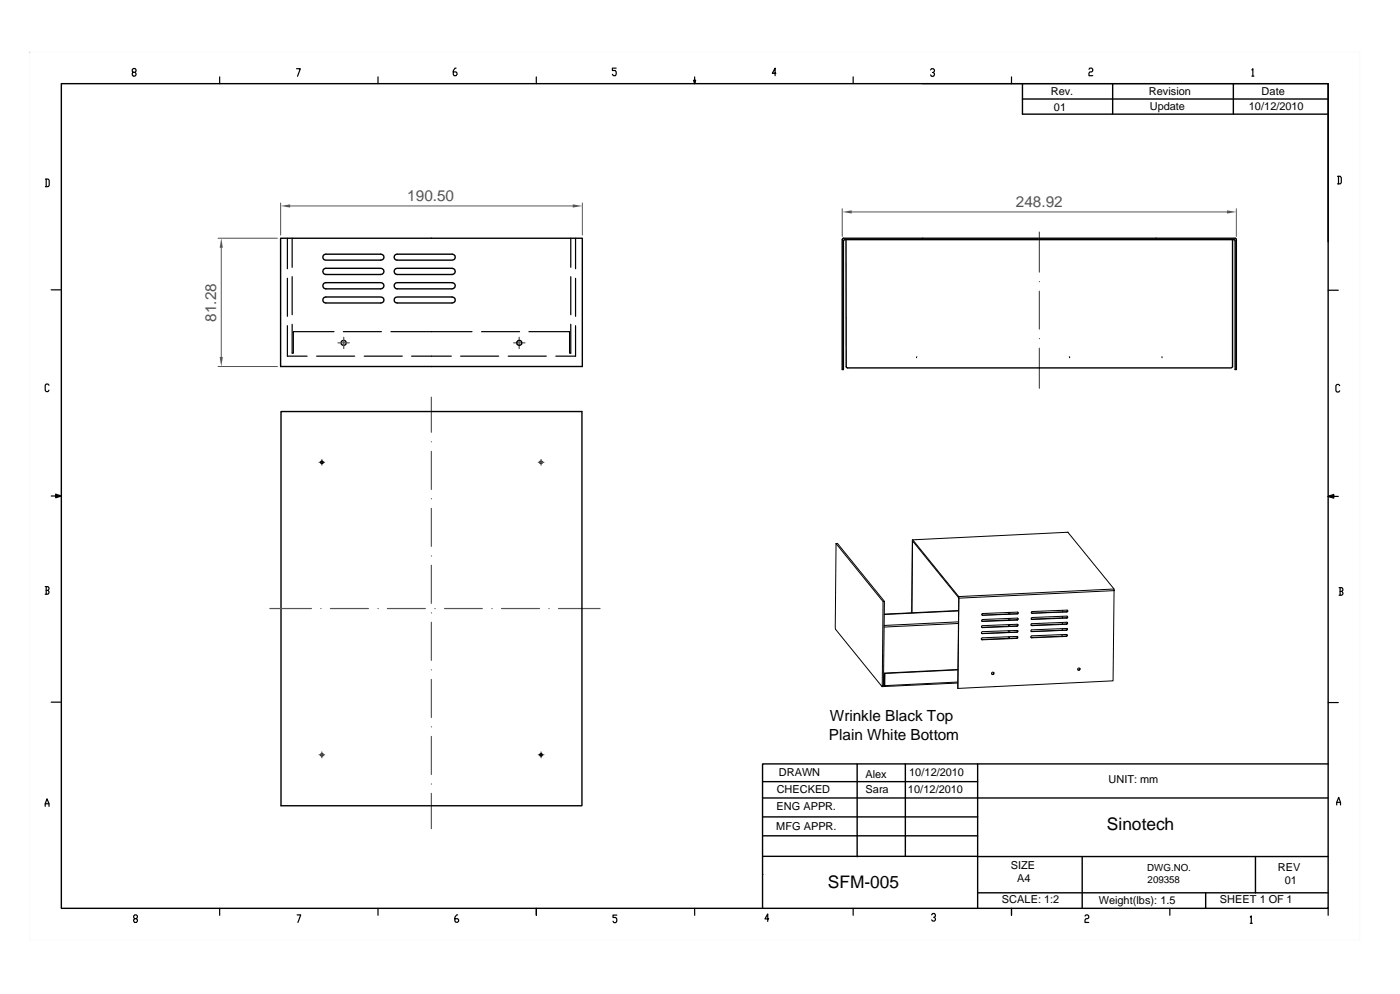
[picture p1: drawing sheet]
<svg xmlns="http://www.w3.org/2000/svg" width="297mm" height="211mm" viewBox="0 0 297 211" stroke-linecap="round" stroke-linejoin="round" font-family="sans-serif">
<g fill="none" stroke="#000" stroke-width=".3">
<path d="M13 17.7h268.9v174.9h-268.9zM217 17.7v6.5h64.8M236.2 17.7v6.5M261.8 17.7v6.5M281.9 17.7v33.6M217 21h64.9M68.6 54.2l.6-.3h11.6a.64 .64 0 0 1 .7 .6 .64 .64 0 0 1-.7 .7h-11.6a.63 .63 0 0 1-.6-1zM68.8 57l12-.1a.66 .66 0 0 1 .7 .7 .66 .66 0 0 1-.7 .6h-11.6a.67 .67 0 0 1-.7-.5 .67 .67 0 0 1 .3-.7zM83.7 54.2l.6-.3h11.7a.64 .64 0 0 1 .6 .6 .64 .64 0 0 1-.6 .7h-11.7a.63 .63 0 0 1-.6-1zM84 57l12-.1a.66 .66 0 0 1 .6 .7 .66 .66 0 0 1-.6 .6h-11.7a.67 .67 0 0 1-.6-.5 .67 .67 0 0 1 .3-.7zM91.6 50.5h-32v27.2h32M179.6 50.8l.1 27.1 40.9 .1"/>
<path d="M220.6 50.5l-41.7 .1-.1 27.8h.2l.1-27.5 41.5-.1M68.6 63.3l.6-.3h11.6a.64 .64 0 0 1 .7 .6 .64 .64 0 0 1-.7 .7h-11.6a.63 .63 0 0 1-.6-1zM68.8 60l12-.1a.66 .66 0 0 1 .7 .7 .66 .66 0 0 1-.7 .7h-11.6a.67 .67 0 0 1-.7-.5 .67 .67 0 0 1 .3-.8zM83.7 63.3l.6-.3h11.7a.64 .64 0 0 1 .6 .6 .64 .64 0 0 1-.6 .7h-11.7a.63 .63 0 0 1-.6-1zM84 60l12-.1a.66 .66 0 0 1 .6 .7 .66 .66 0 0 1-.6 .7h-11.7a.67 .67 0 0 1-.6-.5 .67 .67 0 0 1 .3-.8zM59.6 87.3h63.9v83.6h-63.9zM68.1 97.8h.4v.5h-.4zM114.6 97.8h.4v.5h-.4zM68.1 159.9h.4v.4h-.4zM114.6 159.9h.4v.4h-.4zM161.9 177.3h45.6M161.9 165.8h45.6"/>
<path d="M161.9 169.2h120M161.9 173.3h45.6M181.9 162.1v19.6M192.2 162v19.6M207.5 162v30.6M281.9 162h-120v30.6M161.9 185.5h.1M161.9 181.6h45.6M207.5 181.7h74.4M207.5 189.4h74.4M229.7 181.7v10.9M255.9 189.4v3.2"/>
<path d="M266.5 181.7v7.7"/>
<circle cx="72.9" cy="72.7" r=".54"/>
</g>
<g fill="none" stroke="#545454" stroke-width=".25">
<path d="M220.6 49.2v8.5M220.6 59.7h.1M71.7 72.7h2.4M73 71.5v2.4M220.6 61.8v8M220.6 73.8v8.5M220.6 71.8h.1M67.7 98.1h1.2M68.3 97.5v1.1M91.6 84.2v7.5M91.6 95.7v8.1M91.6 93.7h.1"/>
<path d="M114.3 98.1h1.2M114.9 97.5v1.1M91.6 107.8v8.1M91.6 119.9v8.1M91.6 117.9h.1M91.6 105.8h.1M57.3 129.1h8.8M68.1 129.1h.1M70.1 129.1h8.1M80.2 129.1h.1M82.2 129.1h8.1M91.6 132v8.1"/>
<path d="M91.6 130h.1M92.3 129.1h.1M94.4 129.1h8M104.4 129.1h.1M106.4 129.1h8.1M116.5 129.1h.1M118.5 129.1h8.9M68.3 159.5v1.2M91.6 144.1v8.1M91.6 156.2v8.1M91.6 154.2h.1M91.6 142.1h.1"/>
<path d="M114.9 159.5v1.2M67.7 160.1h1.2M91.6 168.3v7.5M91.6 166.3h.1M114.3 160.1h1.2"/>
</g>
<g fill="none" stroke="#000" stroke-width=".25">
<path d="M28.3 15.3l-.2-.2v-.3l.2-.3h.4l.2 .3v.3l-.2 .2h-.4l-.2 .3v.3l.2 .2h.4l.2-.2v-.3l-.2-.3M46.6 16.3v1.4M62.9 14.6h.9l-.6 1.6M80.2 16.3v1.4M96.8 14.4h-.2l-.4 .6v.8l.2 .3h.4l.2-.6-.2-.2h-.6M113.8 16.3v1.4M130.8 14.4h-.8v.6h.6l.2 .3-.2 .8h-.4l-.2-.3M147.2 17h.5l-.2 .7zM147.4 17l.1 .7v-.7M147.5 16.3v1.4M164.7 15.5h-.8l.6-1.1v1.7M181.1 16.3v1.4"/>
<path d="M195.7 17.7h86.2M197.5 14.8l.2-.2h.4l.3 .2-.3 .6h-.2M198.1 15.4l.3 .2-.3 .6h-.4l-.2-.3M214.7 16.3v1.4M231.2 14.7l.1-.3h.4l.3 .3v.3l-.3 .3h-.4l-.1 .2v.6h.8M265.7 14.8l.2-.2v1.5M265.7 16.1h.5M9.6 38h.6l.2 .2v1.1l-.2 .3h-.6M9.8 38v1.6M283.9 37.4h.6l.2 .3v1l-.2 .3h-.6M284.1 37.4v1.6M61 50.5v6.5"/>
<path d="M61 59v8.1M62 50.5v6.2M62 58.7v8.1M10.9 61.5h2.1M61 69.1v6.4h4.2M62 68.8v6.1h.3v-4.6h8.6M67.2 75.5h8.1M72.9 70.3h8.1M77.3 75.5h8.1M83 70.3h8.6M87.4 75.5h4.2M281.9 61.6h2.2"/>
<path d="M10.4 81.7l-.2-.2h-.4l-.2 .2v1.1l.2 .3h.4l.2-.3M284.4 81.8l-.2-.3h-.4l-.2 .3v1.1l.2 .2h.4l.2-.2M10.9 105.2h2.1l-1.2-.4v.8l1.2-.4M11.8 105.1l1.2 .1-1.2 .2M281.9 105.3l1.2-.4v.8zM281.9 105.3h2.2M283.1 105.1l-1.2 .2 1.2 .2M9.6 124.4h.6l.2 .3-.2 .5M9.8 125.2h.4l.2 .5-.2 .3h-.6M9.8 124.4v1.6M284.3 124.6h.5l.3 .3-.3 .5M284.5 125.4h.3l.3 .6-.3 .2h-.5"/>
<path d="M284.5 124.6v1.6M10.9 148.9h2.1M281.9 149h2.2M9.6 171v-.5l.4-1.1 .4 1.1v.5M9.6 170.5h.8M283.7 170.7v-.5l.5-1.1 .3 1.1v.5M283.7 170.2h.8M28.6 194.8l-.2-.2 .2-.6h.4l.2 .3-.2 .5h-.4l-.2 .3 .2 .5h.4l.2-.2-.2-.6M46.6 192.6v1.5M63.1 194h.7l-.6 1.6M80.2 192.6v1.5M97.1 194h-.2l-.3 .6v.8l.2 .2h.3l.3-.5-.3-.3h-.5"/>
<path d="M113.8 192.6v1.5M130.9 194.1h-.8v.5h.6l.2 .3v.5l-.2 .3h-.4l-.2-.3M147.5 192.6v1.5M163.2 194.9h-.8l.6-1.1v1.6M181.1 192.6v1.5M197.8 194l.2-.3h.4l.2 .6-.4 .3M198.4 194.6l.2 .2-.2 .6h-.4l-.2-.3M214.7 192.6v1.5M230.3 194.3l.2-.3h.4l.2 .3v.3l-.2 .2h-.4l-.2 .3v.5h.8M248.3 192.6v1.5M265.4 194.5l.2-.2v1.5M265.4 195.8h.4"/>
<path d="M281.9 192.6v1.5"/>
</g>
<path d="M6.3 11h282.4v188.4h-282.4z" fill="none" stroke="#fafafa" stroke-width=".21"/>
<path d="M6.3 11l.1 .2z" fill="#000"/>
<path d="M194.6 75.7l-.1 .2M227 75.7l.1 .2" fill="none" stroke="#000" stroke-width=".21"/>
<path d="M46.3 50.5h12.6M47 52.6v23.1M46.3 77.7h12.6" fill="none" stroke="#545454" stroke-width=".21"/>
<g fill="#545454">
<path d="M47 50.5l.3 2.1h-.7z"/>
<path d="M46.6 75.7h.7l-.3 2z"/>
</g>
<g fill="none" stroke="#000" stroke-width=".21">
<path d="M246.6 75.7l.1 .2M177.5 115.3l-.1 18.2 9.8 12.1 .1-.1M177.5 115.3h.3l9.9 12.2M177.5 115.3l9.9 12.3M193.7 114.5l-.2 15.5M187.4 127.6l.3-.1-.2 17.9-.2 .1zM193.6 130l.2-15.2 9.6 11.9-.1 19.3M203.4 131.9l-15.7 .8M203.4 132.2l-15.7 .8M203.5 129.5l-15.8 .7M203.5 129.6l-15.8 .7M203.6 126.9l32.9-1.6-.2 19.1-33 1.6"/>
<path d="M203.6 126.9l-.3 19.1M208.3 135.6l.2 .1M208.3 134.3l.2 .1M208.4 133l.1 .1M208.4 131.7l.2 .1M208.4 130.4l.2 .1M214 133.8v.3M214 135.1v.3M214.1 132.5v.3M214.1 129.9v.3M214.1 131.2v.3M214.3 135.1v.3"/>
<path d="M214.3 132.4v.4M214.3 133.8v.3M214.4 129.9v.3M214.4 131.2v.3M215.9 135.4l-7.4 .2M215.9 135.4a.21 .21 0 0 0 .2-.2 .21 .21 0 0 0-.2-.2l-7.4 .3a.21 .21 0 0 0-.2 .2 .21 .21 0 0 0 .2 .2M215.9 135.4l-7.4 .3M215.9 134.1l-7.4 .2M215.9 132.8l-7.4 .2M215.9 134.1a.19 .19 0 0 0 .2-.2 .19 .19 0 0 0-.2-.2l-7.4 .3a.21 .21 0 0 0-.2 .2 .21 .21 0 0 0 .2 .2M215.9 132.8a.21 .21 0 0 0 .2-.2 .21 .21 0 0 0-.2-.2l-7.4 .3a.21 .21 0 0 0-.2 .2 .21 .21 0 0 0 .2 .2M215.9 134.1l-7.4 .3"/>
<path d="M215.9 132.8l-7.4 .3M215.9 131.5l-7.4 .2M215.9 130.2l-7.4 .3M215.9 131.5a.21 .21 0 0 0 .2-.2 .21 .21 0 0 0-.2-.2l-7.3 .3a.21 .21 0 0 0-.2 .2 .21 .21 0 0 0 .2 .2M215.9 130.2a.19 .19 0 0 0 .2-.2 .19 .19 0 0 0-.1-.2l-7.4 .3a.2 .2 0 0 0-.2 .2 .2 .2 0 0 0 .2 .2M215.9 131.5l-7.3 .3M215.9 130.2l-7.3 .3M216 135l-.2 .3M216 133.7v.2l-.2 .2M216.1 132.4l-.2 .3M216.1 131.1v.2l-.2 .1M216.1 129.9l-.2 .3"/>
<path d="M218.8 135.2l.2 .1M218.9 133.9l.1 .1M218.9 132.6l.2 .1M218.9 131.3l.2 .1M218.9 130l.2 .1M225.5 134.6v.3M225.5 133.3v.4M225.5 130.7v.4M225.5 132v.4M225.6 129.4v.4M226.4 135l-7.5 .2M226.4 133.7l-7.4 .2"/>
<path d="M226.4 135a.21 .21 0 0 0 .2-.2 .21 .21 0 0 0-.2-.2l-7.4 .3a.21 .21 0 0 0-.2 .2 .21 .21 0 0 0 .2 .2M226.4 133.7a.19 .19 0 0 0 .2-.2 .19 .19 0 0 0-.2-.2l-7.4 .3a.19 .19 0 0 0-.2 .2 .19 .19 0 0 0 .2 .2M226.4 133.7l-7.4 .3M226.4 135l-7.4 .3M226.4 132.4l-7.4 .2M226.4 132.4a.21 .21 0 0 0 .2-.2 .21 .21 0 0 0-.2-.2l-7.3 .3a.21 .21 0 0 0-.2 .2 .21 .21 0 0 0 .2 .2M226.4 132.4l-7.3 .3M226.5 131.1l-7.5 .2M226.5 129.8l-7.4 .2M226.5 129.8a.19 .19 0 0 0 .2-.2 .19 .19 0 0 0-.2-.2l-7.4 .3a.19 .19 0 0 0-.2 .2 .19 .19 0 0 0 .2 .2M226.5 131.1a.21 .21 0 0 0 .2-.2 .21 .21 0 0 0-.2-.2l-7.4 .3a.21 .21 0 0 0-.2 .2 .21 .21 0 0 0 .2 .2M226.5 129.8l-7.4 .3"/>
<path d="M226.5 131.1l-7.4 .3M226.5 134.6v.2l-.2 .1M226.5 133.3l-.2 .3M226.5 132l-.1 .3M226.6 130.7l-.2 .3M226.6 129.4l-.2 .3M236.5 124.9l-9.8-12-33 1.6 9.8 12M236.5 125.3v-.4l-33 1.6 .1 .4M187.7 145.3h.1M203.3 144.7l-15.8 .7M203.3 144.9l-16.1 .7M203.3 142l-15.5 .8"/>
<path d="M203.3 142.1l-15.5 .7v2.6l-.1-.1 .1-2.5M210.9 142.6v.3l-.4 .1M229.2 141.7l-.1 .3h-.3"/>
<circle cx="210.7" cy="142.8" r=".25"/>
<circle cx="229" cy="141.9" r=".26"/>
</g>
<path d="M109 72.7h2.4M110.2 71.5v2.4" fill="none" stroke="#545454" stroke-width=".25"/>
<g fill="none" stroke="#000" stroke-width=".3">
<path d="M91.6 50.5h32v27.2h-32M220.6 50.5l41.8 .1v27.8h-.2l-.1-27.5-41.5-.1M261.6 50.8v27l-.1 .1-40.9 .1"/>
<circle cx="110.2" cy="72.7" r=".54"/>
</g>
<path d="M121.2 50.5v6.2M121.2 58.7v8.1M122.2 50.5v6.5M122.2 59v8.1M91.6 70.3h8.6M91.6 75.5h4.2M97.8 75.5h8.1M102.2 70.3h8.1M107.9 75.5h8.1M121.2 68.8v6.1h-.3v-4.6h-8.6M122.2 69.1v6.4h-4.2" fill="none" stroke="#000" stroke-width=".25"/>
<path d="M59.6 43.1v6.8M61.6 43.7h60M123.6 43.1v6.8" fill="none" stroke="#545454" stroke-width=".21"/>
<g fill="#545454">
<path d="M59.6 43.7l2-.4v.7z"/>
<path d="M121.6 43.3l2 .4-2 .3z"/>
</g>
<path d="M178.8 44.3v5.8M180.8 45h79.7M262.4 44.3v5.8" fill="none" stroke="#545454" stroke-width=".21"/>
<g fill="#545454">
<path d="M178.8 45l2-.4v.7z"/>
<path d="M260.5 44.6l1.9 .4-1.9 .3z"/>
</g>
<path d="M193.7 114.5h.1" fill="none" stroke="#000" stroke-width=".21"/>
<g font-size="3.7">
<text x="235" y="176">Sinotech</text>
<text x="175.7" y="188.4">SFM-005</text>
</g>
<g font-size="3.3" fill="#545454">
<text x="86.5" y="42.6">190.50</text>
<text x="215.6" y="43.9">248.92</text>
<text x="45.9" y="68.2" transform="rotate(-90 45.9 68.2)">81.28</text>
</g>
<g font-size="3.3">
<text x="176.2" y="153">Wrinkle Black Top</text>
<text x="175.9" y="157">Plain White Bottom</text>
</g>
<g font-size="2.3">
<text x="223" y="20.1">Rev.</text>
<text x="223.7" y="23.4">01</text>
<text x="243.9" y="20.2">Revision</text>
<text x="244.1" y="23.2">Update</text>
<text x="265.1" y="23.3">10/12/2010</text>
<text x="267.8" y="20.2">Date</text>
<text x="165.3" y="164.6">DRAWN</text>
<text x="183.7" y="165">Alex</text>
<text x="193" y="164.6">10/12/2010</text>
<text x="235.3" y="166">UNIT: mm</text>
<text x="164.8" y="171.8">ENG APPR.</text>
<text x="164.9" y="168.2">CHECKED</text>
<text x="183.7" y="168.2">Sara</text>
<text x="192.7" y="168.3">10/12/2010</text>
<text x="164.8" y="176">MFG APPR.</text>
<text x="214.5" y="184.4">SIZE</text>
<text x="271.3" y="184.7">REV</text>
<text x="212.7" y="191.6">SCALE: 1:2</text>
<text x="215.9" y="187.2">A4</text>
<text x="233.2" y="191.7">Weight(lbs): 1.5</text>
<text x="258.9" y="191.6">SHEET 1 OF 1</text>
<text x="272.8" y="187.5">01</text>
</g>
<g font-size="2.1">
<text x="243.5" y="184.7">DWG.NO.</text>
<text x="243.6" y="187.2">209358</text>
</g>
</svg>
